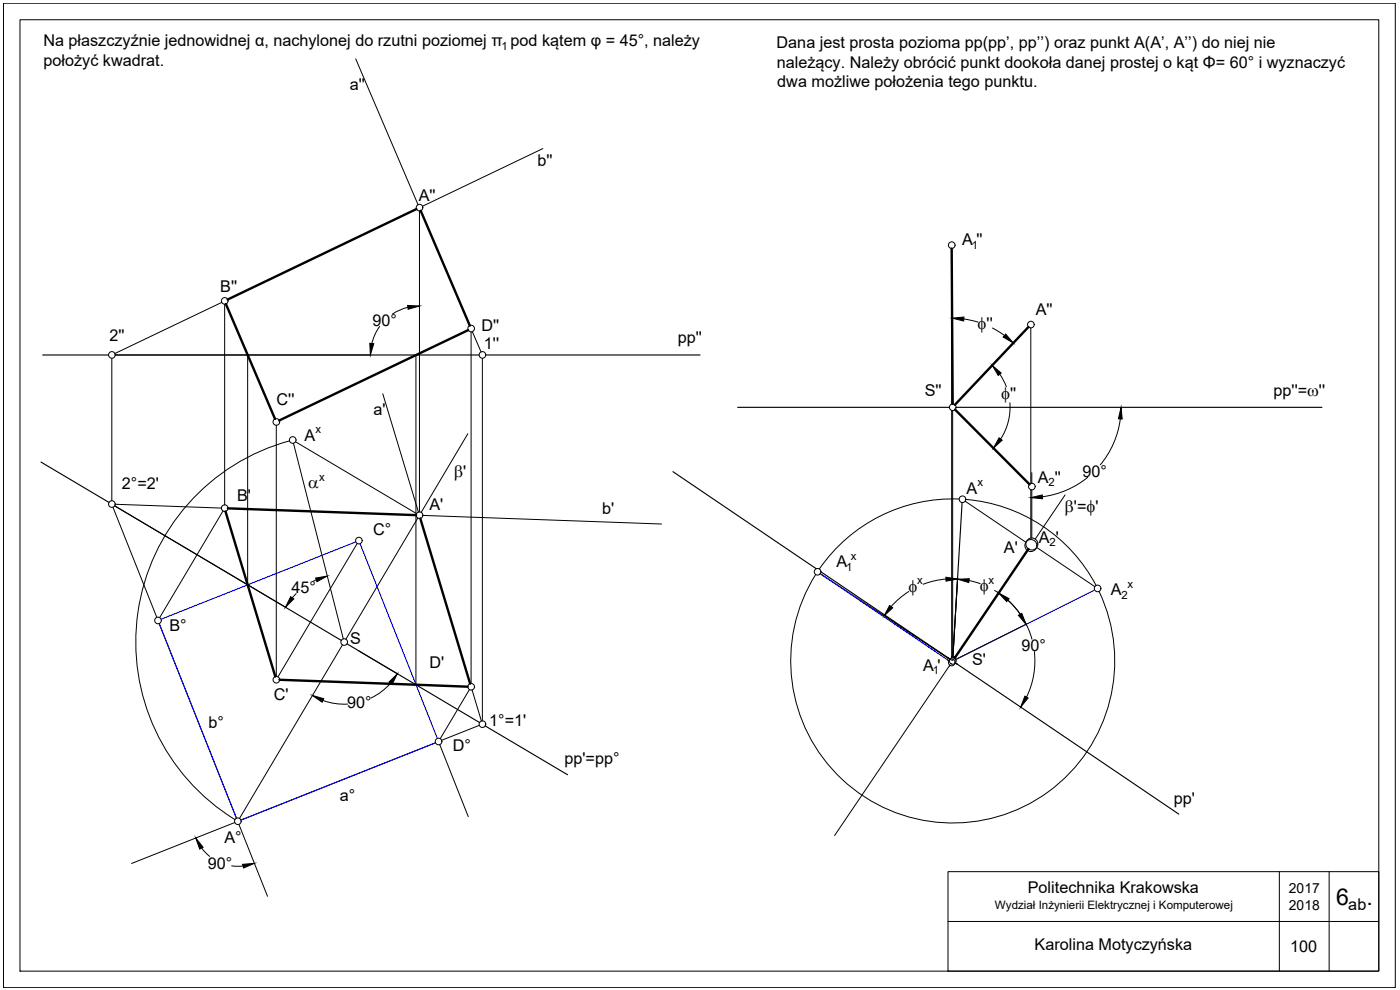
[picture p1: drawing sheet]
<svg xmlns="http://www.w3.org/2000/svg" width="420mm" height="297mm" viewBox="0 0 420 297" stroke-linecap="round" stroke-linejoin="round" font-family="sans-serif">
<!-- layer: 0 -->
<path d="M1 1h417.7v295.3h-417.7zM6 5.9h407.8v285.5h-407.8zM284.5 261.5h129.3v29.9h-129.3zM284.5 276.5h129.3M383.9 261.5v29.9M398.9 261.5v29.9" fill="none" stroke="#000" stroke-width=".3"/>
<!-- layer: ZADANIE1 -->
<path d="M12.8 106.5h19.7M34.5 106.5h109.2M145.7 106.5h64.4M12.3 138.6l20.4 12.1M34.4 151.8l68 40.4M104.1 193.2l39.8 23.6M145.6 217.8l24.7 14.7" fill="none" stroke="#000" stroke-width=".34"/>
<g fill="none" stroke="#000" stroke-width=".3">
<path d="M106.8 17.7l18.7 43.7M162.9 44.6l-36.1 17.3M125.9 63.3v90.3M66.5 90.8l-32.1 15.3M67.4 91.3v60.2M113.9 98a14.7 14.7 0 0 0-2.3 5M122.4 92.2l-2 .7-2.6 1.3M141.4 99.6v105.5M141.8 99.5l2.6 6.1M33.6 107.5v42.8M34.6 106.5h76.7M74.3 106.5v69"/>
<path d="M114.9 118.2l10.7 35.5M124.8 106.5v98.9M144.8 107.5v108.8M82.9 127.6v75.3M86.9 132.3a62.5 62.5 0 0 0-45.5 51.4 62.5 62.5 0 0 0 29.1 62.2M88.1 133l14.9 58.7M88.7 132.5l36.3 21.6M140.4 130.1l-14 23.7M33.9 152.2l13.2 33.1M34.4 151.8l51.4 30.5M34.5 151.3l31.9 1.1M66.9 153.3l-19 32"/>
<path d="M125.4 155.4l-21.6 36.4M126.9 154.6l71.6 2.6M88.9 178.1l-1.2 1.3M95 173.9l-1 .5M107.2 163.1l-23.8 40M47.8 187.1l23.2 58.4M102.8 193.5l-30.9 52.1M107.6 195.3l11.8 7M96.9 210.2a18.6 18.6 0 0 0 7.4 1.1M117.2 205a18.6 18.6 0 0 1-5.8 4.4M140.9 206.9l-8.8 14.8M141.7 207l2.8 9.3"/>
<path d="M143.8 217.6l-11.3 4.5M130.7 222.9l-58.5 23.2M132 223.4l8.5 21.6M60.5 254.4l2.4 2.6M69.5 259.8h3.5M70.4 246.8l-30.9 12.3M71.7 247.4l8.6 21.5"/>
<circle cx="125.9" cy="62.3" r=".99"/>
<circle cx="67.4" cy="90.3" r=".99"/>
<circle cx="141.4" cy="98.6" r=".99"/>
<circle cx="33.6" cy="106.5" r=".99"/>
<circle cx="144.8" cy="106.5" r=".99"/>
<circle cx="82.9" cy="126.6" r=".99"/>
<circle cx="87.8" cy="132" r=".99"/>
<circle cx="33.6" cy="151.2" r=".99"/>
<circle cx="67.4" cy="152.5" r=".99"/>
<circle cx="125.9" cy="154.6" r=".99"/>
<circle cx="107.7" cy="162.2" r=".99"/>
<circle cx="47.4" cy="186.2" r=".99"/>
<circle cx="103.3" cy="192.6" r=".99"/>
<circle cx="82.9" cy="203.9" r=".99"/>
<circle cx="141.4" cy="206.1" r=".99"/>
<circle cx="144.8" cy="217.3" r=".99"/>
<circle cx="131.6" cy="222.5" r=".99"/>
<circle cx="71.4" cy="246.4" r=".99"/>
</g>
<path d="M122.3 91.7l3.6 .1-3.4 1zM111 103l1.2 .1-1 3.4zM87.2 179l1 .7-2.5 2.5zM94.7 173.4l3.5-.6-3.1 1.7zM93.8 208.7l3.3 .9-.4 1.1zM116.7 204.6l2.5-2.4-1.5 3.2zM58.7 251.4l2.2 2.8-1 .6zM72.8 259.3l3.6-.3-3.3 1.4z" fill="#000" stroke="#000" stroke-width=".3"/>
<path d="M125 62.7l-56.7 27.2M126.3 63.2l14.7 34.5M67.8 91.2l14.7 34.5M140.5 99.1l-56.7 27.1M67.7 153.5l14.9 49.5M68.4 152.5l56.5 2.1M126.1 155.6l15 49.5M83.9 204l56.5 2" fill="none" stroke="#000" stroke-width=".72"/>
<path d="M106.8 162.6l-58.5 23.2M108.1 163.2l23.2 58.4M47.8 187.1l23.2 58.4M130.7 222.9l-58.5 23.2" fill="none" stroke="#00f" stroke-width=".34"/>
<!-- layer: zadania -->
<g fill="none" stroke="#000" stroke-width=".3">
<path d="M285.6 74.6v46.6M289.3 95.7l4.2 1M297.9 98.4l3.6 2.3M309.4 98.4v46.7M297.8 109.6l-.1 .2M300.1 112.3l1.9 3.7M285.6 123.1v74.3v-.4M285.9 123.2v74.2v-.3M298.2 134.5l.1 .1M303.1 120.9a17.5 17.5 0 0 1-2.8 10.8M336.2 125.7a27.1 27.1 0 0 1-6 13.8M287.8 149.7a48.6 48.6 0 0 0-41.9 21"/>
<path d="M289.6 150.4l18.3 12.3M289.8 149.8a48.6 48.6 0 0 1 39.2 25.9M309.4 146.9v14.6M309.7 141.8v3.2M309.7 147v14.5M319.6 148.5l-8.9 13.3M326.5 143.2a27.1 27.1 0 0 1-13.6 5.8M244.8 172.4a48.6 48.6 0 0 0 38.2 74.4 48.6 48.6 0 0 0 46.8-69.3M272.7 177.5a24.7 24.7 0 0 0-5.2 4.5M283.9 173.7a24.7 24.7 0 0 0-6.8 1.6M287.4 173.6l-1.4 23.4M290.8 174.2l3.4 .9"/>
<path d="M298.5 177.1a24.6 24.6 0 0 1 7.7 7.2M299.8 177.8l-13.3 19.7M311.1 164.3l17.5 11.7M265.2 184.7l19.2 12.7M284.2 197.9l.6 .3M284.9 199.8l.1-.2-34.5 51.1M285.4 199.2h.1M285.6 198.1h.1M302.5 180a24.7 24.7 0 0 1 7.2 11.8M308.1 187.2l-21.3 10.7M310.4 195.5a24.7 24.7 0 0 1-2.3 13.6"/>
<circle cx="285.6" cy="73.6" r=".99"/>
<circle cx="309.4" cy="97.4" r=".99"/>
<circle cx="285.9" cy="122.2" r=".99"/>
<circle cx="288.8" cy="149.8" r=".99"/>
<circle cx="309.7" cy="146" r=".99"/>
<circle cx="245.4" cy="171.6" r=".99"/>
<circle cx="309.4" cy="163.7" r="1.8"/>
<circle cx="309.7" cy="163.2" r="1.8"/>
<circle cx="329.4" cy="176.6" r=".99"/>
<circle cx="285.6" cy="198.8" r=".99"/>
<circle cx="285.9" cy="198.3" r=".99"/>
</g>
<path d="M221.4 122.2h63.5M286.9 122.2h109.8M202 141.5l43 29.1M288.7 150.8l-2.8 46.6 .1-.3M246.2 172.1l38.9 25.7-.6-.4M246.3 171.5l38.8 26.3-.6-.4M287.3 199.3l-.6-.4 67.1 45.4" fill="none" stroke="#000" stroke-width=".34"/>
<path d="M285.8 95.5l3.5-.4-.1 1.2zM297.8 109.6l2.7 2.3-.9 .7zM301.8 100.2l2.3 2.7-3-1.8zM299.8 131.4l1 .7-2.7 2.4zM336.5 122.2l.3 3.5-1.2-.1zM309.4 149.3l3.4-.8 .1 1.1zM283.9 173.2l3.5 .5-3.5 .7zM287.4 173.8l3.5-.1-.2 1.1zM267 181.7l.9 .7-2.6 2.4zM299.7 177.9l3.1 1.7-.7 .9zM305.6 184.6l1-.6 1.3 3.3zM307.6 208.9l1 .5-2.3 2.8z" fill="#000" stroke="#000" stroke-width=".3"/>
<path d="M285.6 74.6l.3 46.6M308.6 98.1l-22 23.4M286.6 122.9l22.4 22.4M308.6 164.7l-22.1 32.8 .1-.2" fill="none" stroke="#000" stroke-width=".72"/>
<path d="M246.2 172.1l38.6 26.1M328.5 177l-41.7 20.9" fill="none" stroke="#00f" stroke-width=".34"/>
<g font-size="6.9">
<text x="401" y="271.4">6</text>
<text x="410.1" y="271.4">.</text>
</g>
<g font-size="5.1">
<text x="293.4" y="98.6">f''</text>
<text x="300.5" y="119.6">f''</text>
<text x="136.2" y="143.1">b'</text>
<text x="92.5" y="146.5">a</text>
<text x="319.5" y="153.6">b'=f'</text>
<text x="272.6" y="177.5">f</text>
<text x="294" y="177.2">f</text>
</g>
<g font-size="4.9">
<text x="13" y="13.9">Na płaszczyźnie jednowidnej α, nachylonej do rzutni poziomej π pod kątem φ = 45°, należy</text>
<text x="233.1" y="14.4">Dana jest prosta pozioma pp(pp’, pp’’) oraz punkt A(A’, A’’) do niej nie</text>
<text x="13.1" y="19.7">położyć kwadrat.</text>
<text x="233.1" y="20.4">należący. Należy obrócić punkt dookoła danej prostej o kąt Φ= 60° i wyznaczyć</text>
<text x="105" y="27.1">a''</text>
<text x="233.3" y="26.2">dwa możliwe położenia tego punktu.</text>
<text x="161.3" y="49.7">b''</text>
<text x="125.7" y="60.2">A''</text>
<text x="288.7" y="73.5">A ''</text>
<text x="66.1" y="87.5">B''</text>
<text x="310.8" y="94.4">A''</text>
<text x="111.8" y="97.8">90°</text>
<text x="144.5" y="99.2">D''</text>
<text x="32.9" y="102.4">2''</text>
<text x="145.2" y="104.7">1''</text>
<text x="203.4" y="103">pp''</text>
<text x="277.5" y="118.9">S''</text>
<text x="382.2" y="118.9">pp''=w''</text>
<text x="83" y="121.4">C''</text>
<text x="112" y="124.6">a'</text>
<text x="91.4" y="132.2">A</text>
<text x="324.9" y="143.1">90°</text>
<text x="36.6" y="146.8">2°=2'</text>
<text x="290.1" y="148.1">A</text>
<text x="311.5" y="144.8">A ''</text>
<text x="71.1" y="150.3">B'</text>
<text x="128.8" y="153">A'</text>
<text x="180.7" y="154.2">b'</text>
<text x="112" y="160.6">C°</text>
<text x="301.3" y="165.9">A'</text>
<text x="311.8" y="162.8">A '</text>
<text x="251" y="170.2">A</text>
<text x="87.5" y="178">45°</text>
<text x="333.4" y="178.5">A</text>
<text x="50.8" y="189.3">B°</text>
<text x="105.1" y="193.3">S</text>
<text x="306.5" y="195.4">90°</text>
<text x="128.8" y="200.6">D'</text>
<text x="277.1" y="201.2">A '</text>
<text x="291.7" y="199.6">S'</text>
<text x="82.2" y="209.9">C'</text>
<text x="104.2" y="212.4">90°</text>
<text x="62.6" y="218.5">b°</text>
<text x="146.8" y="217.8">1°=1'</text>
<text x="135.9" y="225.4">D°</text>
<text x="169.4" y="229.3">pp'=pp°</text>
<text x="102" y="240.4">a°</text>
<text x="352.3" y="241.1">pp'</text>
<text x="67.4" y="253.1">A°</text>
<text x="62.3" y="260.6">90°</text>
<text x="308.5" y="268">Politechnika Krakowska</text>
<text x="404.7" y="273.1">ab</text>
<text x="310.5" y="285.2">Karolina Motyczyńska</text>
<text x="387.2" y="285.6">100</text>
</g>
<g font-size="4.2">
<text x="386.8" y="268">2017</text>
<text x="386.8" y="273">2018</text>
</g>
<text font-size="3.5" x="298.6" y="272.8">Wydział Inżynierii Elektrycznej i Komputerowej</text>
<g font-size="3.4">
<text x="150.5" y="15">1</text>
<text x="291.6" y="74.6">1</text>
<text x="94.7" y="130">x</text>
<text x="95.7" y="144.4">x</text>
<text x="293.3" y="146">x</text>
<text x="314.7" y="145.9">2</text>
<text x="314.9" y="163.9">2</text>
<text x="253.9" y="171.4">1</text>
<text x="255.3" y="168.1">x</text>
<text x="275.3" y="175.3">x</text>
<text x="296.7" y="175.1">x</text>
<text x="336.5" y="179.6">2</text>
<text x="338.4" y="176.4">x</text>
<text x="279.9" y="202.4">1</text>
</g>
</svg>
